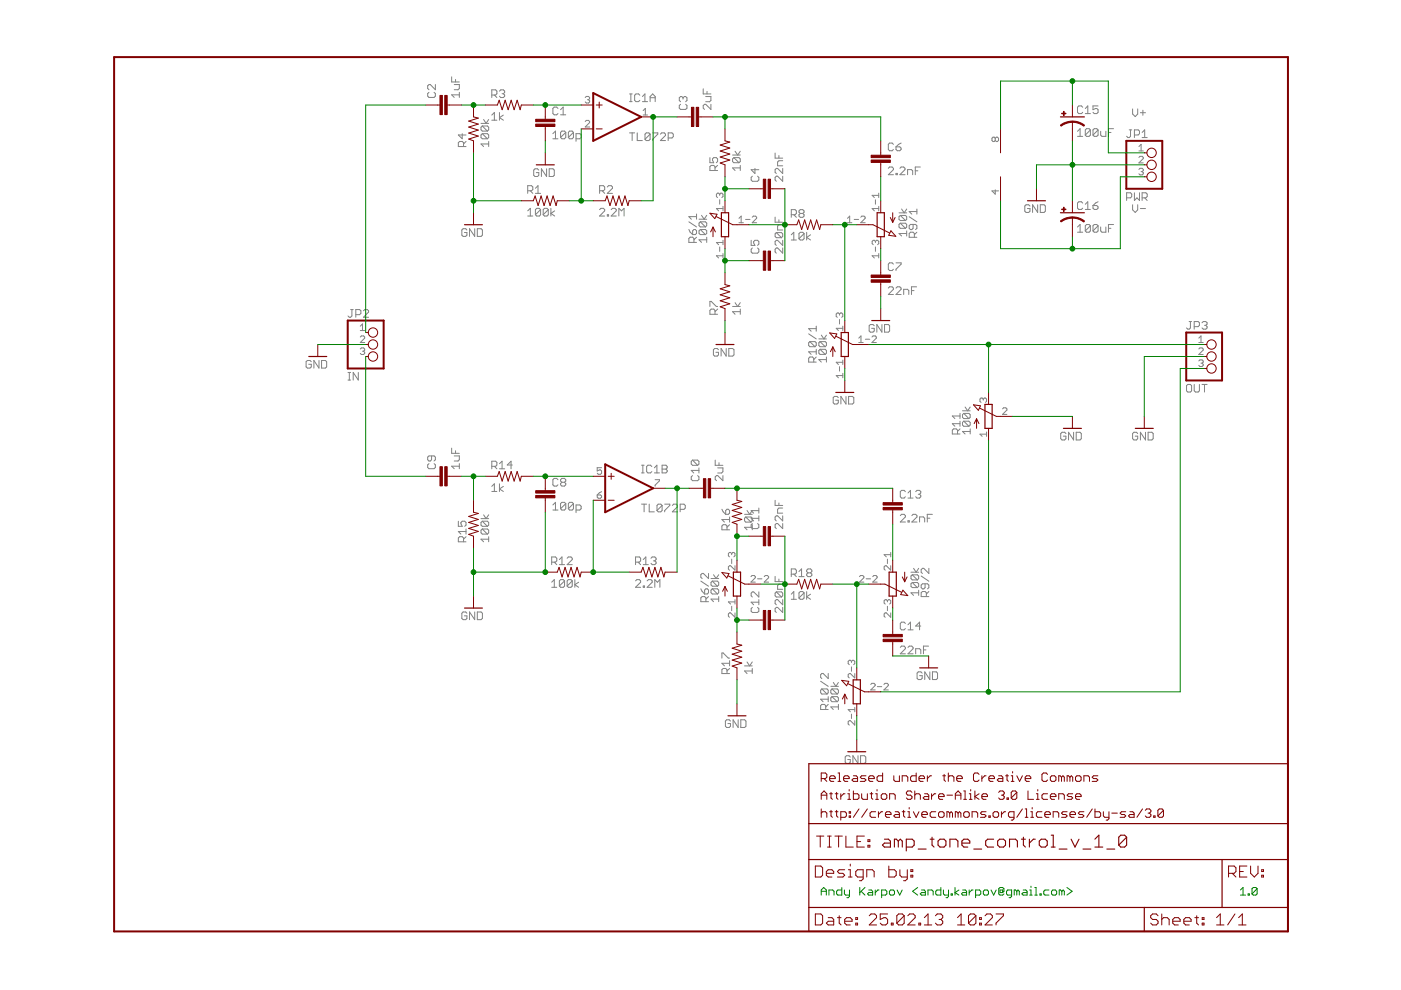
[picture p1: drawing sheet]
<?xml version="1.0" encoding="utf-8"?>
<!DOCTYPE eagle SYSTEM "eagle.dtd">
<!--
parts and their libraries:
SparkFun-Aesthetics: Licensing: CC v3.0 Share-Alike You are welcome to use this library for commercial purposes.
-->
<eagle version="6.4">
<drawing>
<settings>
<setting alwaysvectorfont="yes"/>
<setting verticaltext="up"/>
</settings>
<grid distance="0.1" unitdist="inch" unit="inch" style="lines" multiple="1" display="no" altdistance="0.01" altunitdist="inch" altunit="inch"/>
<schematic xreflabel="%F%N/%S.%C%R" xrefpart="/%S.%C%R">
<libraries>
<library name="SparkFun-Aesthetics">
<symbols>
<symbol name="LETTER_L">
<wire x1="0" y1="185.42" x2="248.92" y2="185.42" width="0.4064" layer="94"/>
<wire x1="248.92" y1="185.42" x2="248.92" y2="0" width="0.4064" layer="94"/>
<wire x1="0" y1="185.42" x2="0" y2="0" width="0.4064" layer="94"/>
<wire x1="0" y1="0" x2="248.92" y2="0" width="0.4064" layer="94"/>
</symbol>
<symbol name="DOCFIELD">
<wire x1="0" y1="0" x2="71.12" y2="0" width="0.254" layer="94"/>
<wire x1="101.6" y1="15.24" x2="87.63" y2="15.24" width="0.254" layer="94"/>
<wire x1="0" y1="0" x2="0" y2="5.08" width="0.254" layer="94"/>
<wire x1="0" y1="5.08" x2="71.12" y2="5.08" width="0.254" layer="94"/>
<wire x1="0" y1="5.08" x2="0" y2="15.24" width="0.254" layer="94"/>
<wire x1="101.6" y1="15.24" x2="101.6" y2="5.08" width="0.254" layer="94"/>
<wire x1="71.12" y1="5.08" x2="71.12" y2="0" width="0.254" layer="94"/>
<wire x1="71.12" y1="5.08" x2="87.63" y2="5.08" width="0.254" layer="94"/>
<wire x1="71.12" y1="0" x2="101.6" y2="0" width="0.254" layer="94"/>
<wire x1="87.63" y1="15.24" x2="87.63" y2="5.08" width="0.254" layer="94"/>
<wire x1="87.63" y1="15.24" x2="0" y2="15.24" width="0.254" layer="94"/>
<wire x1="87.63" y1="5.08" x2="101.6" y2="5.08" width="0.254" layer="94"/>
<wire x1="101.6" y1="5.08" x2="101.6" y2="0" width="0.254" layer="94"/>
<wire x1="0" y1="15.24" x2="0" y2="22.86" width="0.254" layer="94"/>
<wire x1="101.6" y1="35.56" x2="0" y2="35.56" width="0.254" layer="94"/>
<wire x1="101.6" y1="35.56" x2="101.6" y2="22.86" width="0.254" layer="94"/>
<wire x1="0" y1="22.86" x2="101.6" y2="22.86" width="0.254" layer="94"/>
<wire x1="0" y1="22.86" x2="0" y2="35.56" width="0.254" layer="94"/>
<wire x1="101.6" y1="22.86" x2="101.6" y2="15.24" width="0.254" layer="94"/>
<text x="1.27" y="1.27" size="2.54" layer="94" font="vector">Date:</text>
<text x="12.7" y="1.27" size="2.54" layer="94" font="vector">&gt;LAST_DATE_TIME</text>
<text x="72.39" y="1.27" size="2.54" layer="94" font="vector">Sheet:</text>
<text x="86.36" y="1.27" size="2.54" layer="94" font="vector">&gt;SHEET</text>
<text x="88.9" y="11.43" size="2.54" layer="94" font="vector">REV:</text>
<text x="1.524" y="17.78" size="2.54" layer="94" font="vector">TITLE:</text>
<text x="15.494" y="17.78" size="2.7432" layer="94" font="vector">&gt;DRAWING_NAME</text>
<text x="2.54" y="31.75" size="1.9304" layer="94">Released under the Creative Commons</text>
<text x="2.54" y="27.94" size="1.9304" layer="94">Attribution Share-Alike 3.0 License</text>
<text x="2.54" y="24.13" size="1.9304" layer="94">http://creativecommons.org/licenses/by-sa/3.0</text>
<text x="1.27" y="11.43" size="2.54" layer="94">Design by:</text>
</symbol>
<symbol name="DGND">
<wire x1="-1.905" y1="0" x2="1.905" y2="0" width="0.254" layer="94"/>
<text x="-2.54" y="-2.54" size="1.778" layer="96">&gt;VALUE</text>
<pin name="GND" x="0" y="2.54" visible="off" length="short" direction="sup" rot="R270"/>
</symbol>
</symbols>
<devicesets>
<deviceset name="FRAME-LETTER" prefix="FRAME">
<gates>
<gate name="G$1" symbol="LETTER_L" x="0" y="0"/>
<gate name="G$2" symbol="DOCFIELD" x="147.32" y="0" addlevel="must"/>
</gates>
<devices>
<device name="" package="CREATIVE_COMMONS">
<technologies>
<technology name=""/>
</technologies>
</device>
</devices>
</deviceset>
<deviceset name="GND" prefix="GND">
<gates>
<gate name="1" symbol="DGND" x="0" y="0"/>
</gates>
<devices>
<device name="">
<technologies>
<technology name=""/>
</technologies>
</device>
</devices>
</deviceset>
</devicesets>
</library>
<library name="linear">
<symbols>
<symbol name="OPAMP">
<wire x1="-5.08" y1="5.08" x2="-5.08" y2="-5.08" width="0.4064" layer="94"/>
<wire x1="-5.08" y1="-5.08" x2="5.08" y2="0" width="0.4064" layer="94"/>
<wire x1="5.08" y1="0" x2="-5.08" y2="5.08" width="0.4064" layer="94"/>
<wire x1="-3.81" y1="3.175" x2="-3.81" y2="1.905" width="0.1524" layer="94"/>
<wire x1="-4.445" y1="2.54" x2="-3.175" y2="2.54" width="0.1524" layer="94"/>
<wire x1="-4.445" y1="-2.54" x2="-3.175" y2="-2.54" width="0.1524" layer="94"/>
<text x="2.54" y="3.175" size="1.778" layer="95">&gt;NAME</text>
<text x="2.54" y="-5.08" size="1.778" layer="96">&gt;VALUE</text>
<pin name="-IN" x="-7.62" y="-2.54" visible="pad" length="short" direction="in"/>
<pin name="+IN" x="-7.62" y="2.54" visible="pad" length="short" direction="in"/>
<pin name="OUT" x="7.62" y="0" visible="pad" length="short" direction="out" rot="R180"/>
</symbol>
<symbol name="PWR+-">
<text x="1.27" y="3.175" size="0.8128" layer="93" rot="R90">V+</text>
<text x="1.27" y="-4.445" size="0.8128" layer="93" rot="R90">V-</text>
<pin name="V+" x="0" y="7.62" visible="pad" length="middle" direction="pwr" rot="R270"/>
<pin name="V-" x="0" y="-7.62" visible="pad" length="middle" direction="pwr" rot="R90"/>
</symbol>
</symbols>
<devicesets>
<deviceset name="TL072" prefix="IC">
<gates>
<gate name="A" symbol="OPAMP" x="15.24" y="10.16" swaplevel="1"/>
<gate name="B" symbol="OPAMP" x="15.24" y="-12.7" swaplevel="1"/>
<gate name="P" symbol="PWR+-" x="15.24" y="10.16" addlevel="request"/>
</gates>
<devices>
<device name="P" package="DIL08">
<connects>
<connect gate="A" pin="+IN" pad="3"/>
<connect gate="A" pin="-IN" pad="2"/>
<connect gate="A" pin="OUT" pad="1"/>
<connect gate="B" pin="+IN" pad="5"/>
<connect gate="B" pin="-IN" pad="6"/>
<connect gate="B" pin="OUT" pad="7"/>
<connect gate="P" pin="V+" pad="8"/>
<connect gate="P" pin="V-" pad="4"/>
</connects>
<technologies>
<technology name=""/>
</technologies>
</device>
<device name="D" package="SO08">
<connects>
<connect gate="A" pin="+IN" pad="3"/>
<connect gate="A" pin="-IN" pad="2"/>
<connect gate="A" pin="OUT" pad="1"/>
<connect gate="B" pin="+IN" pad="5"/>
<connect gate="B" pin="-IN" pad="6"/>
<connect gate="B" pin="OUT" pad="7"/>
<connect gate="P" pin="V+" pad="8"/>
<connect gate="P" pin="V-" pad="4"/>
</connects>
<technologies>
<technology name=""/>
</technologies>
</device>
</devices>
</deviceset>
</devicesets>
</library>
<library name="SparkFun-Passives">
<symbols>
<symbol name="RESISTOR">
<wire x1="-2.54" y1="0" x2="-2.159" y2="1.016" width="0.1524" layer="94"/>
<wire x1="-2.159" y1="1.016" x2="-1.524" y2="-1.016" width="0.1524" layer="94"/>
<wire x1="-1.524" y1="-1.016" x2="-0.889" y2="1.016" width="0.1524" layer="94"/>
<wire x1="-0.889" y1="1.016" x2="-0.254" y2="-1.016" width="0.1524" layer="94"/>
<wire x1="-0.254" y1="-1.016" x2="0.381" y2="1.016" width="0.1524" layer="94"/>
<wire x1="0.381" y1="1.016" x2="1.016" y2="-1.016" width="0.1524" layer="94"/>
<wire x1="1.016" y1="-1.016" x2="1.651" y2="1.016" width="0.1524" layer="94"/>
<wire x1="1.651" y1="1.016" x2="2.286" y2="-1.016" width="0.1524" layer="94"/>
<wire x1="2.286" y1="-1.016" x2="2.54" y2="0" width="0.1524" layer="94"/>
<text x="-3.81" y="1.4986" size="1.778" layer="95">&gt;NAME</text>
<text x="-3.81" y="-3.302" size="1.778" layer="96">&gt;VALUE</text>
<pin name="2" x="5.08" y="0" visible="off" length="short" direction="pas" swaplevel="1" rot="R180"/>
<pin name="1" x="-5.08" y="0" visible="off" length="short" direction="pas" swaplevel="1"/>
</symbol>
</symbols>
<devicesets>
<deviceset name="RESISTOR" prefix="R" uservalue="yes">
<gates>
<gate name="G$1" symbol="RESISTOR" x="0" y="0"/>
</gates>
<devices>
<device name="1206" package="1206">
<connects>
<connect gate="G$1" pin="1" pad="1"/>
<connect gate="G$1" pin="2" pad="2"/>
</connects>
<technologies>
<technology name=""/>
</technologies>
</device>
<device name="AXIAL-0.3" package="AXIAL-0.3">
<connects>
<connect gate="G$1" pin="1" pad="P$1"/>
<connect gate="G$1" pin="2" pad="P$2"/>
</connects>
<technologies>
<technology name=""/>
</technologies>
</device>
<device name="2010" package="R2010">
<connects>
<connect gate="G$1" pin="1" pad="1"/>
<connect gate="G$1" pin="2" pad="2"/>
</connects>
<technologies>
<technology name=""/>
</technologies>
</device>
<device name="0805-RES" package="0805">
<connects>
<connect gate="G$1" pin="1" pad="1"/>
<connect gate="G$1" pin="2" pad="2"/>
</connects>
<technologies>
<technology name=""/>
</technologies>
</device>
<device name="0603-RES" package="0603-RES">
<connects>
<connect gate="G$1" pin="1" pad="1"/>
<connect gate="G$1" pin="2" pad="2"/>
</connects>
<technologies>
<technology name=""/>
</technologies>
</device>
<device name="0402-RES" package="0402-RES">
<connects>
<connect gate="G$1" pin="1" pad="1"/>
<connect gate="G$1" pin="2" pad="2"/>
</connects>
<technologies>
<technology name=""/>
</technologies>
</device>
<device name="PTH-1/6W" package="1/6W-RES">
<connects>
<connect gate="G$1" pin="1" pad="1"/>
<connect gate="G$1" pin="2" pad="2"/>
</connects>
<technologies>
<technology name=""/>
</technologies>
</device>
<device name="2512" package="R2512">
<connects>
<connect gate="G$1" pin="1" pad="1"/>
<connect gate="G$1" pin="2" pad="2"/>
</connects>
<technologies>
<technology name=""/>
</technologies>
</device>
<device name="PTH-1/4W" package="AXIAL-0.4">
<connects>
<connect gate="G$1" pin="1" pad="P$1"/>
<connect gate="G$1" pin="2" pad="P$2"/>
</connects>
<technologies>
<technology name=""/>
</technologies>
</device>
<device name="PTH-1/2W" package="AXIAL-0.5">
<connects>
<connect gate="G$1" pin="1" pad="P$1"/>
<connect gate="G$1" pin="2" pad="P$2"/>
</connects>
<technologies>
<technology name=""/>
</technologies>
</device>
<device name="PTH-1W" package="AXIAL-0.6">
<connects>
<connect gate="G$1" pin="1" pad="P$1"/>
<connect gate="G$1" pin="2" pad="P$2"/>
</connects>
<technologies>
<technology name=""/>
</technologies>
</device>
<device name="PTH-2W" package="AXIAL-0.8">
<connects>
<connect gate="G$1" pin="1" pad="P$1"/>
<connect gate="G$1" pin="2" pad="P$2"/>
</connects>
<technologies>
<technology name=""/>
</technologies>
</device>
<device name="KIT" package="AXIAL-0.3-KIT">
<connects>
<connect gate="G$1" pin="1" pad="P$1"/>
<connect gate="G$1" pin="2" pad="P$2"/>
</connects>
<technologies>
<technology name=""/>
</technologies>
</device>
<device name="EZ" package="AXIAL-0.3EZ">
<connects>
<connect gate="G$1" pin="1" pad="P$1"/>
<connect gate="G$1" pin="2" pad="P$2"/>
</connects>
<technologies>
<technology name=""/>
</technologies>
</device>
</devices>
</deviceset>
</devicesets>
</library>
<library name="pot">
<symbols>
<symbol name="POT_EU-">
<wire x1="-0.762" y1="2.54" x2="-0.762" y2="-2.54" width="0.254" layer="94"/>
<wire x1="0.762" y1="-2.54" x2="0.762" y2="2.54" width="0.254" layer="94"/>
<wire x1="2.54" y1="0" x2="1.651" y2="0" width="0.1524" layer="94"/>
<wire x1="1.651" y1="0" x2="-1.8796" y2="1.7526" width="0.1524" layer="94"/>
<wire x1="0.762" y1="2.54" x2="-0.762" y2="2.54" width="0.254" layer="94"/>
<wire x1="-0.762" y1="-2.54" x2="0.762" y2="-2.54" width="0.254" layer="94"/>
<wire x1="-2.1597" y1="1.2939" x2="-3.1989" y2="2.4495" width="0.1524" layer="94"/>
<wire x1="-3.1989" y1="2.4495" x2="-1.7018" y2="2.2352" width="0.1524" layer="94"/>
<wire x1="-2.54" y1="-2.54" x2="-2.54" y2="-0.508" width="0.1524" layer="94"/>
<wire x1="-2.54" y1="-0.508" x2="-3.048" y2="-1.524" width="0.1524" layer="94"/>
<wire x1="-2.54" y1="-0.508" x2="-2.032" y2="-1.524" width="0.1524" layer="94"/>
<wire x1="-2.1597" y1="1.2939" x2="-1.7018" y2="2.2352" width="0.1524" layer="94"/>
<text x="-5.969" y="-3.81" size="1.778" layer="95" rot="R90">&gt;NAME</text>
<text x="-3.81" y="-3.81" size="1.778" layer="96" rot="R90">&gt;VALUE</text>
<pin name="A" x="0" y="-5.08" visible="pad" length="short" direction="pas" rot="R90"/>
<pin name="E" x="0" y="5.08" visible="pad" length="short" direction="pas" rot="R270"/>
<pin name="S" x="5.08" y="0" visible="pad" length="short" direction="pas" rot="R180"/>
</symbol>
</symbols>
<devicesets>
<deviceset name="3RP/1610G" prefix="R" uservalue="yes">
<gates>
<gate name="/1" symbol="POT_EU-" x="-5.08" y="0" addlevel="always"/>
<gate name="/2" symbol="POT_EU-" x="10.16" y="0" addlevel="always"/>
</gates>
<devices>
<device name="" package="3RP/1610G">
<connects>
<connect gate="/1" pin="A" pad="1-1"/>
<connect gate="/1" pin="E" pad="1-3"/>
<connect gate="/1" pin="S" pad="1-2"/>
<connect gate="/2" pin="A" pad="2-1"/>
<connect gate="/2" pin="E" pad="2-3"/>
<connect gate="/2" pin="S" pad="2-2"/>
</connects>
<technologies>
<technology name=""/>
</technologies>
</device>
</devices>
</deviceset>
<deviceset name="3RP/1610N" prefix="R" uservalue="yes">
<gates>
<gate name="G$1" symbol="POT_EU-" x="0" y="0"/>
</gates>
<devices>
<device name="" package="3RP/1610N">
<connects>
<connect gate="G$1" pin="A" pad="1"/>
<connect gate="G$1" pin="E" pad="3"/>
<connect gate="G$1" pin="S" pad="2"/>
</connects>
<technologies>
<technology name=""/>
</technologies>
</device>
</devices>
</deviceset>
</devicesets>
</library>
<library name="SparkFun-Capacitors">
<symbols>
<symbol name="CAP">
<wire x1="0" y1="2.54" x2="0" y2="2.032" width="0.1524" layer="94"/>
<wire x1="0" y1="0" x2="0" y2="0.508" width="0.1524" layer="94"/>
<text x="1.524" y="2.921" size="1.778" layer="95">&gt;NAME</text>
<text x="1.524" y="-2.159" size="1.778" layer="96">&gt;VALUE</text>
<rectangle x1="-2.032" y1="0.508" x2="2.032" y2="1.016" layer="94"/>
<rectangle x1="-2.032" y1="1.524" x2="2.032" y2="2.032" layer="94"/>
<pin name="1" x="0" y="5.08" visible="off" length="short" direction="pas" swaplevel="1" rot="R270"/>
<pin name="2" x="0" y="-2.54" visible="off" length="short" direction="pas" swaplevel="1" rot="R90"/>
</symbol>
<symbol name="CAP_POL">
<wire x1="-2.54" y1="0" x2="2.54" y2="0" width="0.254" layer="94"/>
<wire x1="0" y1="-1.016" x2="0" y2="-2.54" width="0.1524" layer="94"/>
<wire x1="0" y1="-1" x2="2.4892" y2="-1.8542" width="0.254" layer="94" curve="-37.878202" cap="flat"/>
<wire x1="-2.4669" y1="-1.8504" x2="0" y2="-1.0161" width="0.254" layer="94" curve="-37.376341" cap="flat"/>
<text x="1.016" y="0.635" size="1.778" layer="95">&gt;NAME</text>
<text x="1.016" y="-4.191" size="1.778" layer="96">&gt;VALUE</text>
<rectangle x1="-2.253" y1="0.668" x2="-1.364" y2="0.795" layer="94"/>
<rectangle x1="-1.872" y1="0.287" x2="-1.745" y2="1.176" layer="94"/>
<pin name="+" x="0" y="2.54" visible="off" length="short" direction="pas" swaplevel="1" rot="R270"/>
<pin name="-" x="0" y="-5.08" visible="off" length="short" direction="pas" swaplevel="1" rot="R90"/>
</symbol>
</symbols>
<devicesets>
<deviceset name="CAP" prefix="C" uservalue="yes">
<gates>
<gate name="G$1" symbol="CAP" x="0" y="0"/>
</gates>
<devices>
<device name="PTH" package="CAP-PTH-SMALL">
<connects>
<connect gate="G$1" pin="1" pad="1"/>
<connect gate="G$1" pin="2" pad="2"/>
</connects>
<technologies>
<technology name=""/>
</technologies>
</device>
<device name="PTH2" package="CAP-PTH-SMALL2">
<connects>
<connect gate="G$1" pin="1" pad="1"/>
<connect gate="G$1" pin="2" pad="2"/>
</connects>
<technologies>
<technology name=""/>
</technologies>
</device>
<device name="0805" package="0805">
<connects>
<connect gate="G$1" pin="1" pad="1"/>
<connect gate="G$1" pin="2" pad="2"/>
</connects>
<technologies>
<technology name=""/>
</technologies>
</device>
<device name="PTH3" package="CAP-PTH-LARGE">
<connects>
<connect gate="G$1" pin="1" pad="1"/>
<connect gate="G$1" pin="2" pad="2"/>
</connects>
<technologies>
<technology name=""/>
</technologies>
</device>
<device name="SMD" package="GRM43D">
<connects>
<connect gate="G$1" pin="1" pad="A"/>
<connect gate="G$1" pin="2" pad="C"/>
</connects>
<technologies>
<technology name=""/>
</technologies>
</device>
<device name="0603-CAP" package="0603-CAP">
<connects>
<connect gate="G$1" pin="1" pad="1"/>
<connect gate="G$1" pin="2" pad="2"/>
</connects>
<technologies>
<technology name=""/>
</technologies>
</device>
<device name="0402-CAP" package="0402-CAP">
<connects>
<connect gate="G$1" pin="1" pad="1"/>
<connect gate="G$1" pin="2" pad="2"/>
</connects>
<technologies>
<technology name=""/>
</technologies>
</device>
<device name="PTH1" package="CAP-PTH-5MM">
<connects>
<connect gate="G$1" pin="1" pad="1"/>
<connect gate="G$1" pin="2" pad="2"/>
</connects>
<technologies>
<technology name=""/>
</technologies>
</device>
<device name="_" package="AXIAL-5MM">
<connects>
<connect gate="G$1" pin="1" pad="P$1"/>
<connect gate="G$1" pin="2" pad="P$2"/>
</connects>
<technologies>
<technology name=""/>
</technologies>
</device>
<device name="1210" package="1210">
<connects>
<connect gate="G$1" pin="1" pad="1"/>
<connect gate="G$1" pin="2" pad="2"/>
</connects>
<technologies>
<technology name=""/>
</technologies>
</device>
<device name="1206" package="1206">
<connects>
<connect gate="G$1" pin="1" pad="1"/>
<connect gate="G$1" pin="2" pad="2"/>
</connects>
<technologies>
<technology name=""/>
</technologies>
</device>
<device name="ASMD" package="CTZ3">
<connects>
<connect gate="G$1" pin="1" pad="+"/>
<connect gate="G$1" pin="2" pad="-"/>
</connects>
<technologies>
<technology name=""/>
</technologies>
</device>
<device name="KIT" package="CAP-PTH-SMALL-KIT">
<connects>
<connect gate="G$1" pin="1" pad="1"/>
<connect gate="G$1" pin="2" pad="2"/>
</connects>
<technologies>
<technology name=""/>
</technologies>
</device>
<device name="EZ" package="CAP-PTH-SMALLEZ">
<connects>
<connect gate="G$1" pin="1" pad="1"/>
<connect gate="G$1" pin="2" pad="2"/>
</connects>
<technologies>
<technology name=""/>
</technologies>
</device>
</devices>
</deviceset>
<deviceset name="CAP_POL" prefix="C" uservalue="yes">
<gates>
<gate name="G$1" symbol="CAP_POL" x="0" y="0"/>
</gates>
<devices>
<device name="1206" package="EIA3216">
<connects>
<connect gate="G$1" pin="+" pad="A"/>
<connect gate="G$1" pin="-" pad="C"/>
</connects>
<technologies>
<technology name=""/>
</technologies>
</device>
<device name="3528" package="EIA3528">
<connects>
<connect gate="G$1" pin="+" pad="A"/>
<connect gate="G$1" pin="-" pad="C"/>
</connects>
<technologies>
<technology name=""/>
</technologies>
</device>
<device name="PTH1" package="CPOL-RADIAL-100UF-25V">
<connects>
<connect gate="G$1" pin="+" pad="1"/>
<connect gate="G$1" pin="-" pad="2"/>
</connects>
<technologies>
<technology name=""/>
</technologies>
</device>
<device name="PTH2" package="CPOL-RADIAL-10UF-25V">
<connects>
<connect gate="G$1" pin="+" pad="1"/>
<connect gate="G$1" pin="-" pad="2"/>
</connects>
<technologies>
<technology name=""/>
</technologies>
</device>
<device name="7343" package="EIA7343">
<connects>
<connect gate="G$1" pin="+" pad="A"/>
<connect gate="G$1" pin="-" pad="C"/>
</connects>
<technologies>
<technology name=""/>
</technologies>
</device>
<device name="G" package="PANASONIC_G">
<connects>
<connect gate="G$1" pin="+" pad="+"/>
<connect gate="G$1" pin="-" pad="-"/>
</connects>
<technologies>
<technology name=""/>
</technologies>
</device>
<device name="E" package="PANASONIC_E">
<connects>
<connect gate="G$1" pin="+" pad="+"/>
<connect gate="G$1" pin="-" pad="-"/>
</connects>
<technologies>
<technology name=""/>
</technologies>
</device>
<device name="C" package="PANASONIC_C">
<connects>
<connect gate="G$1" pin="+" pad="+"/>
<connect gate="G$1" pin="-" pad="-"/>
</connects>
<technologies>
<technology name=""/>
</technologies>
</device>
<device name="F80" package="NIPPON_F80">
<connects>
<connect gate="G$1" pin="+" pad="+"/>
<connect gate="G$1" pin="-" pad="-"/>
</connects>
<technologies>
<technology name=""/>
</technologies>
</device>
<device name="D" package="PANASONIC_D">
<connects>
<connect gate="G$1" pin="+" pad="+"/>
<connect gate="G$1" pin="-" pad="-"/>
</connects>
<technologies>
<technology name=""/>
</technologies>
</device>
<device name="PTH3" package="CPOL-RADIAL-1000UF-63V">
<connects>
<connect gate="G$1" pin="+" pad="1"/>
<connect gate="G$1" pin="-" pad="2"/>
</connects>
<technologies>
<technology name=""/>
</technologies>
</device>
<device name="PTH4" package="CPOL-RADIAL-1000UF-25V">
<connects>
<connect gate="G$1" pin="+" pad="1"/>
<connect gate="G$1" pin="-" pad="2"/>
</connects>
<technologies>
<technology name=""/>
</technologies>
</device>
<device name="SMD" package="VISHAY_C">
<connects>
<connect gate="G$1" pin="+" pad="+"/>
<connect gate="G$1" pin="-" pad="-"/>
</connects>
<technologies>
<technology name=""/>
</technologies>
</device>
<device name="H13" package="PANASONIC_H13">
<connects>
<connect gate="G$1" pin="+" pad="+"/>
<connect gate="G$1" pin="-" pad="-"/>
</connects>
<technologies>
<technology name=""/>
</technologies>
</device>
<device name="6032" package="EIA6032">
<connects>
<connect gate="G$1" pin="+" pad="P$1"/>
<connect gate="G$1" pin="-" pad="P$2"/>
</connects>
<technologies>
<technology name=""/>
</technologies>
</device>
<device name="EN_J2" package="EN_J2">
<connects>
<connect gate="G$1" pin="+" pad="+"/>
<connect gate="G$1" pin="-" pad="-"/>
</connects>
<technologies>
<technology name=""/>
</technologies>
</device>
<device name="3528-KIT" package="EIA3528-KIT">
<connects>
<connect gate="G$1" pin="+" pad="A"/>
<connect gate="G$1" pin="-" pad="C"/>
</connects>
<technologies>
<technology name=""/>
</technologies>
</device>
<device name="1206-KIT" package="EIA3216-KIT">
<connects>
<connect gate="G$1" pin="+" pad="A"/>
<connect gate="G$1" pin="-" pad="C"/>
</connects>
<technologies>
<technology name=""/>
</technologies>
</device>
</devices>
</deviceset>
</devicesets>
</library>
<library name="pinhead">
<symbols>
<symbol name="PINHD3">
<wire x1="-6.35" y1="-5.08" x2="1.27" y2="-5.08" width="0.4064" layer="94"/>
<wire x1="1.27" y1="-5.08" x2="1.27" y2="5.08" width="0.4064" layer="94"/>
<wire x1="1.27" y1="5.08" x2="-6.35" y2="5.08" width="0.4064" layer="94"/>
<wire x1="-6.35" y1="5.08" x2="-6.35" y2="-5.08" width="0.4064" layer="94"/>
<text x="-6.35" y="5.715" size="1.778" layer="95">&gt;NAME</text>
<text x="-6.35" y="-7.62" size="1.778" layer="96">&gt;VALUE</text>
<pin name="1" x="-2.54" y="2.54" visible="pad" length="short" direction="pas" function="dot"/>
<pin name="2" x="-2.54" y="0" visible="pad" length="short" direction="pas" function="dot"/>
<pin name="3" x="-2.54" y="-2.54" visible="pad" length="short" direction="pas" function="dot"/>
</symbol>
</symbols>
<devicesets>
<deviceset name="PINHD-1X3" prefix="JP" uservalue="yes">
<gates>
<gate name="A" symbol="PINHD3" x="0" y="0"/>
</gates>
<devices>
<device name="" package="1X03">
<connects>
<connect gate="A" pin="1" pad="1"/>
<connect gate="A" pin="2" pad="2"/>
<connect gate="A" pin="3" pad="3"/>
</connects>
<technologies>
<technology name=""/>
</technologies>
</device>
<device name="/90" package="1X03/90">
<connects>
<connect gate="A" pin="1" pad="1"/>
<connect gate="A" pin="2" pad="2"/>
<connect gate="A" pin="3" pad="3"/>
</connects>
<technologies>
<technology name=""/>
</technologies>
</device>
</devices>
</deviceset>
</devicesets>
</library>
</libraries>
<attributes>
</attributes>
<variantdefs>
</variantdefs>
<classes>
<class number="0" name="default" width="0" drill="0">
</class>
</classes>
<parts>
<part name="FRAME1" library="SparkFun-Aesthetics" deviceset="FRAME-LETTER" device=""/>
<part name="IC1" library="linear" deviceset="TL072" device="P"/>
<part name="R1" library="SparkFun-Passives" deviceset="RESISTOR" device="PTH-1/4W" value="100k"/>
<part name="R2" library="SparkFun-Passives" deviceset="RESISTOR" device="PTH-1/4W" value="2.2M"/>
<part name="R3" library="SparkFun-Passives" deviceset="RESISTOR" device="PTH-1/4W" value="1k"/>
<part name="R4" library="SparkFun-Passives" deviceset="RESISTOR" device="PTH-1/4W" value="100k"/>
<part name="R5" library="SparkFun-Passives" deviceset="RESISTOR" device="PTH-1/4W" value="10k"/>
<part name="R6" library="pot" deviceset="3RP/1610G" device="" value="100k"/>
<part name="R7" library="SparkFun-Passives" deviceset="RESISTOR" device="PTH-1/4W" value="1k"/>
<part name="R8" library="SparkFun-Passives" deviceset="RESISTOR" device="PTH-1/4W" value="10k"/>
<part name="R9" library="pot" deviceset="3RP/1610G" device="" value="100k"/>
<part name="R10" library="pot" deviceset="3RP/1610G" device="" value="100k"/>
<part name="R11" library="pot" deviceset="3RP/1610N" device="" value="100k"/>
<part name="C1" library="SparkFun-Capacitors" deviceset="CAP" device="PTH1" value="100p"/>
<part name="C2" library="SparkFun-Capacitors" deviceset="CAP" device="PTH3" value="1uF"/>
<part name="C3" library="SparkFun-Capacitors" deviceset="CAP" device="PTH3" value="2uF"/>
<part name="C4" library="SparkFun-Capacitors" deviceset="CAP" device="PTH1" value="22nF"/>
<part name="C5" library="SparkFun-Capacitors" deviceset="CAP" device="PTH1" value="220nF"/>
<part name="C6" library="SparkFun-Capacitors" deviceset="CAP" device="PTH1" value="2.2nF"/>
<part name="C7" library="SparkFun-Capacitors" deviceset="CAP" device="PTH3" value="22nF"/>
<part name="GND1" library="SparkFun-Aesthetics" deviceset="GND" device=""/>
<part name="GND2" library="SparkFun-Aesthetics" deviceset="GND" device=""/>
<part name="GND3" library="SparkFun-Aesthetics" deviceset="GND" device=""/>
<part name="GND4" library="SparkFun-Aesthetics" deviceset="GND" device=""/>
<part name="GND5" library="SparkFun-Aesthetics" deviceset="GND" device=""/>
<part name="GND6" library="SparkFun-Aesthetics" deviceset="GND" device=""/>
<part name="JP1" library="pinhead" deviceset="PINHD-1X3" device="" value="PWR"/>
<part name="JP2" library="pinhead" deviceset="PINHD-1X3" device="" value="IN"/>
<part name="JP3" library="pinhead" deviceset="PINHD-1X3" device="" value="OUT"/>
<part name="GND7" library="SparkFun-Aesthetics" deviceset="GND" device=""/>
<part name="GND8" library="SparkFun-Aesthetics" deviceset="GND" device=""/>
<part name="GND9" library="SparkFun-Aesthetics" deviceset="GND" device=""/>
<part name="R12" library="SparkFun-Passives" deviceset="RESISTOR" device="PTH-1/4W" value="100k"/>
<part name="R13" library="SparkFun-Passives" deviceset="RESISTOR" device="PTH-1/4W" value="2.2M"/>
<part name="R14" library="SparkFun-Passives" deviceset="RESISTOR" device="PTH-1/4W" value="1k"/>
<part name="R15" library="SparkFun-Passives" deviceset="RESISTOR" device="PTH-1/4W" value="100k"/>
<part name="R16" library="SparkFun-Passives" deviceset="RESISTOR" device="PTH-1/4W" value="10k"/>
<part name="R17" library="SparkFun-Passives" deviceset="RESISTOR" device="PTH-1/4W" value="1k"/>
<part name="R18" library="SparkFun-Passives" deviceset="RESISTOR" device="PTH-1/4W" value="10k"/>
<part name="C8" library="SparkFun-Capacitors" deviceset="CAP" device="PTH1" value="100p"/>
<part name="C9" library="SparkFun-Capacitors" deviceset="CAP" device="PTH3" value="1uF"/>
<part name="C10" library="SparkFun-Capacitors" deviceset="CAP" device="PTH3" value="2uF"/>
<part name="C11" library="SparkFun-Capacitors" deviceset="CAP" device="PTH1" value="22nF"/>
<part name="C12" library="SparkFun-Capacitors" deviceset="CAP" device="PTH1" value="220nF"/>
<part name="C13" library="SparkFun-Capacitors" deviceset="CAP" device="PTH1" value="2.2nF"/>
<part name="C14" library="SparkFun-Capacitors" deviceset="CAP" device="PTH3" value="22nF"/>
<part name="GND10" library="SparkFun-Aesthetics" deviceset="GND" device=""/>
<part name="GND11" library="SparkFun-Aesthetics" deviceset="GND" device=""/>
<part name="GND12" library="SparkFun-Aesthetics" deviceset="GND" device=""/>
<part name="GND13" library="SparkFun-Aesthetics" deviceset="GND" device=""/>
<part name="C15" library="SparkFun-Capacitors" deviceset="CAP_POL" device="PTH1" value="100uF"/>
<part name="C16" library="SparkFun-Capacitors" deviceset="CAP_POL" device="PTH1" value="100uF"/>
</parts>
<sheets>
<sheet>
<plain>
<text x="149.86" y="7.62" size="1.778" layer="91">Andy Karpov &lt;andy.karpov@gmail.com&gt;</text>
<text x="238.76" y="7.62" size="1.778" layer="91">1.0</text>
</plain>
<instances>
<instance part="FRAME1" gate="G$1" x="0" y="0"/>
<instance part="FRAME1" gate="G$2" x="147.32" y="0"/>
<instance part="IC1" gate="A" x="106.68" y="172.72"/>
<instance part="IC1" gate="B" x="109.22" y="93.98"/>
<instance part="IC1" gate="P" x="187.96" y="162.56"/>
<instance part="R1" gate="G$1" x="91.44" y="154.94"/>
<instance part="R2" gate="G$1" x="106.68" y="154.94"/>
<instance part="R3" gate="G$1" x="83.82" y="175.26"/>
<instance part="R4" gate="G$1" x="76.2" y="170.18" rot="R90"/>
<instance part="R5" gate="G$1" x="129.54" y="165.1" rot="R90"/>
<instance part="R6" gate="/1" x="129.54" y="149.86"/>
<instance part="R6" gate="/2" x="132.08" y="73.66"/>
<instance part="R7" gate="G$1" x="129.54" y="134.62" rot="R90"/>
<instance part="R8" gate="G$1" x="147.32" y="149.86"/>
<instance part="R9" gate="/1" x="162.56" y="149.86" rot="R180"/>
<instance part="R9" gate="/2" x="165.1" y="73.66" rot="R180"/>
<instance part="R10" gate="/1" x="154.94" y="124.46"/>
<instance part="R10" gate="/2" x="157.48" y="50.8"/>
<instance part="R11" gate="G$1" x="185.42" y="109.22"/>
<instance part="C1" gate="G$1" x="91.44" y="170.18"/>
<instance part="C2" gate="G$1" x="71.12" y="175.26" rot="R90"/>
<instance part="C3" gate="G$1" x="124.46" y="172.72" rot="R90"/>
<instance part="C4" gate="G$1" x="139.7" y="157.48" rot="R90"/>
<instance part="C5" gate="G$1" x="139.7" y="142.24" rot="R90"/>
<instance part="C6" gate="G$1" x="162.56" y="162.56"/>
<instance part="C7" gate="G$1" x="162.56" y="137.16"/>
<instance part="GND1" gate="1" x="91.44" y="162.56"/>
<instance part="GND2" gate="1" x="129.54" y="124.46"/>
<instance part="GND3" gate="1" x="162.56" y="129.54"/>
<instance part="GND4" gate="1" x="203.2" y="106.68"/>
<instance part="GND5" gate="1" x="154.94" y="114.3"/>
<instance part="GND6" gate="1" x="76.2" y="149.86"/>
<instance part="JP1" gate="A" x="220.98" y="162.56"/>
<instance part="JP2" gate="A" x="55.88" y="124.46"/>
<instance part="JP3" gate="A" x="233.68" y="121.92"/>
<instance part="GND7" gate="1" x="195.58" y="154.94"/>
<instance part="GND8" gate="1" x="218.44" y="106.68"/>
<instance part="GND9" gate="1" x="43.18" y="121.92"/>
<instance part="R12" gate="G$1" x="96.52" y="76.2"/>
<instance part="R13" gate="G$1" x="114.3" y="76.2"/>
<instance part="R14" gate="G$1" x="83.82" y="96.52"/>
<instance part="R15" gate="G$1" x="76.2" y="86.36" rot="R90"/>
<instance part="R16" gate="G$1" x="132.08" y="88.9" rot="R90"/>
<instance part="R17" gate="G$1" x="132.08" y="58.42" rot="R90"/>
<instance part="R18" gate="G$1" x="147.32" y="73.66"/>
<instance part="C8" gate="G$1" x="91.44" y="91.44"/>
<instance part="C9" gate="G$1" x="71.12" y="96.52" rot="R90"/>
<instance part="C10" gate="G$1" x="127" y="93.98" rot="R90"/>
<instance part="C11" gate="G$1" x="139.7" y="83.82" rot="R90"/>
<instance part="C12" gate="G$1" x="139.7" y="66.04" rot="R90"/>
<instance part="C13" gate="G$1" x="165.1" y="88.9"/>
<instance part="C14" gate="G$1" x="165.1" y="60.96"/>
<instance part="GND10" gate="1" x="76.2" y="68.58"/>
<instance part="GND11" gate="1" x="132.08" y="45.72"/>
<instance part="GND12" gate="1" x="157.48" y="38.1"/>
<instance part="GND13" gate="1" x="172.72" y="55.88"/>
<instance part="C15" gate="G$1" x="203.2" y="172.72"/>
<instance part="C16" gate="G$1" x="203.2" y="152.4"/>
</instances>
<busses>
</busses>
<nets>
<net name="N$1" class="0">
<segment>
<pinref part="IC1" gate="A" pin="-IN"/>
<wire x1="99.06" y1="170.18" x2="99.06" y2="154.94" width="0.2032" layer="91"/>
<pinref part="R2" gate="G$1" pin="1"/>
<wire x1="99.06" y1="154.94" x2="101.6" y2="154.94" width="0.2032" layer="91"/>
<pinref part="R1" gate="G$1" pin="2"/>
<wire x1="96.52" y1="154.94" x2="99.06" y2="154.94" width="0.2032" layer="91"/>
<junction x="99.06" y="154.94"/>
</segment>
</net>
<net name="N$2" class="0">
<segment>
<pinref part="R2" gate="G$1" pin="2"/>
<wire x1="111.76" y1="154.94" x2="114.3" y2="154.94" width="0.2032" layer="91"/>
<pinref part="IC1" gate="A" pin="OUT"/>
<wire x1="114.3" y1="154.94" x2="114.3" y2="172.72" width="0.2032" layer="91"/>
<junction x="114.3" y="172.72"/>
<pinref part="C3" gate="G$1" pin="1"/>
<wire x1="114.3" y1="172.72" x2="119.38" y2="172.72" width="0.2032" layer="91"/>
</segment>
</net>
<net name="N$3" class="0">
<segment>
<pinref part="C2" gate="G$1" pin="2"/>
<pinref part="R3" gate="G$1" pin="1"/>
<wire x1="73.66" y1="175.26" x2="76.2" y2="175.26" width="0.2032" layer="91"/>
<pinref part="R4" gate="G$1" pin="2"/>
<junction x="76.2" y="175.26"/>
<wire x1="76.2" y1="175.26" x2="78.74" y2="175.26" width="0.2032" layer="91"/>
</segment>
</net>
<net name="N$4" class="0">
<segment>
<pinref part="R3" gate="G$1" pin="2"/>
<pinref part="IC1" gate="A" pin="+IN"/>
<wire x1="88.9" y1="175.26" x2="91.44" y2="175.26" width="0.2032" layer="91"/>
<pinref part="C1" gate="G$1" pin="1"/>
<junction x="91.44" y="175.26"/>
<wire x1="91.44" y1="175.26" x2="99.06" y2="175.26" width="0.2032" layer="91"/>
</segment>
</net>
<net name="N$36" class="0">
<segment>
<pinref part="C3" gate="G$1" pin="2"/>
<pinref part="C6" gate="G$1" pin="1"/>
<wire x1="127" y1="172.72" x2="129.54" y2="172.72" width="0.2032" layer="91"/>
<wire x1="129.54" y1="172.72" x2="162.56" y2="172.72" width="0.2032" layer="91"/>
<wire x1="162.56" y1="172.72" x2="162.56" y2="167.64" width="0.2032" layer="91"/>
<pinref part="R5" gate="G$1" pin="2"/>
<wire x1="129.54" y1="170.18" x2="129.54" y2="172.72" width="0.2032" layer="91"/>
<junction x="129.54" y="172.72"/>
</segment>
</net>
<net name="N$33" class="0">
<segment>
<pinref part="R5" gate="G$1" pin="1"/>
<pinref part="R6" gate="/1" pin="E"/>
<wire x1="129.54" y1="160.02" x2="129.54" y2="157.48" width="0.2032" layer="91"/>
<pinref part="C4" gate="G$1" pin="1"/>
<wire x1="129.54" y1="157.48" x2="129.54" y2="154.94" width="0.2032" layer="91"/>
<wire x1="129.54" y1="157.48" x2="134.62" y2="157.48" width="0.2032" layer="91"/>
<junction x="129.54" y="157.48"/>
</segment>
</net>
<net name="N$8" class="0">
<segment>
<pinref part="R6" gate="/1" pin="A"/>
<pinref part="R7" gate="G$1" pin="2"/>
<wire x1="129.54" y1="144.78" x2="129.54" y2="142.24" width="0.2032" layer="91"/>
<pinref part="C5" gate="G$1" pin="1"/>
<wire x1="129.54" y1="142.24" x2="129.54" y2="139.7" width="0.2032" layer="91"/>
<wire x1="129.54" y1="142.24" x2="134.62" y2="142.24" width="0.2032" layer="91"/>
<junction x="129.54" y="142.24"/>
</segment>
</net>
<net name="N$31" class="0">
<segment>
<pinref part="C4" gate="G$1" pin="2"/>
<pinref part="C5" gate="G$1" pin="2"/>
<wire x1="142.24" y1="157.48" x2="142.24" y2="149.86" width="0.2032" layer="91"/>
<pinref part="R8" gate="G$1" pin="1"/>
<junction x="142.24" y="149.86"/>
<wire x1="142.24" y1="149.86" x2="142.24" y2="142.24" width="0.2032" layer="91"/>
<pinref part="R6" gate="/1" pin="S"/>
<wire x1="134.62" y1="149.86" x2="142.24" y2="149.86" width="0.2032" layer="91"/>
</segment>
</net>
<net name="N$10" class="0">
<segment>
<pinref part="R8" gate="G$1" pin="2"/>
<pinref part="R9" gate="/1" pin="S"/>
<wire x1="152.4" y1="149.86" x2="154.94" y2="149.86" width="0.2032" layer="91"/>
<pinref part="R10" gate="/1" pin="E"/>
<wire x1="154.94" y1="149.86" x2="157.48" y2="149.86" width="0.2032" layer="91"/>
<wire x1="154.94" y1="149.86" x2="154.94" y2="129.54" width="0.2032" layer="91"/>
<junction x="154.94" y="149.86"/>
</segment>
</net>
<net name="N$11" class="0">
<segment>
<pinref part="C6" gate="G$1" pin="2"/>
<pinref part="R9" gate="/1" pin="A"/>
<wire x1="162.56" y1="160.02" x2="162.56" y2="154.94" width="0.2032" layer="91"/>
</segment>
</net>
<net name="N$12" class="0">
<segment>
<pinref part="R9" gate="/1" pin="E"/>
<pinref part="C7" gate="G$1" pin="1"/>
<wire x1="162.56" y1="144.78" x2="162.56" y2="142.24" width="0.2032" layer="91"/>
</segment>
</net>
<net name="N$13" class="0">
<segment>
<pinref part="R10" gate="/1" pin="S"/>
<pinref part="R11" gate="G$1" pin="E"/>
<wire x1="160.02" y1="124.46" x2="185.42" y2="124.46" width="0.2032" layer="91"/>
<wire x1="185.42" y1="124.46" x2="185.42" y2="114.3" width="0.2032" layer="91"/>
<pinref part="JP3" gate="A" pin="1"/>
<wire x1="185.42" y1="124.46" x2="231.14" y2="124.46" width="0.2032" layer="91"/>
<junction x="185.42" y="124.46"/>
</segment>
</net>
<net name="GND" class="0">
<segment>
<pinref part="C1" gate="G$1" pin="2"/>
<pinref part="GND1" gate="1" pin="GND"/>
<wire x1="91.44" y1="167.64" x2="91.44" y2="165.1" width="0.2032" layer="91"/>
</segment>
<segment>
<pinref part="R7" gate="G$1" pin="1"/>
<pinref part="GND2" gate="1" pin="GND"/>
<wire x1="129.54" y1="129.54" x2="129.54" y2="127" width="0.2032" layer="91"/>
</segment>
<segment>
<pinref part="C7" gate="G$1" pin="2"/>
<pinref part="GND3" gate="1" pin="GND"/>
<wire x1="162.56" y1="134.62" x2="162.56" y2="132.08" width="0.2032" layer="91"/>
</segment>
<segment>
<pinref part="R11" gate="G$1" pin="S"/>
<pinref part="GND4" gate="1" pin="GND"/>
<wire x1="190.5" y1="109.22" x2="203.2" y2="109.22" width="0.2032" layer="91"/>
</segment>
<segment>
<pinref part="R10" gate="/1" pin="A"/>
<pinref part="GND5" gate="1" pin="GND"/>
<wire x1="154.94" y1="119.38" x2="154.94" y2="116.84" width="0.2032" layer="91"/>
</segment>
<segment>
<pinref part="R4" gate="G$1" pin="1"/>
<wire x1="76.2" y1="165.1" x2="76.2" y2="154.94" width="0.2032" layer="91"/>
<pinref part="R1" gate="G$1" pin="1"/>
<wire x1="76.2" y1="154.94" x2="86.36" y2="154.94" width="0.2032" layer="91"/>
<pinref part="GND6" gate="1" pin="GND"/>
<wire x1="76.2" y1="154.94" x2="76.2" y2="152.4" width="0.2032" layer="91"/>
<junction x="76.2" y="154.94"/>
</segment>
<segment>
<pinref part="GND7" gate="1" pin="GND"/>
<wire x1="195.58" y1="157.48" x2="195.58" y2="162.56" width="0.2032" layer="91"/>
<pinref part="JP1" gate="A" pin="2"/>
<wire x1="195.58" y1="162.56" x2="203.2" y2="162.56" width="0.2032" layer="91"/>
<pinref part="C15" gate="G$1" pin="-"/>
<wire x1="203.2" y1="162.56" x2="218.44" y2="162.56" width="0.2032" layer="91"/>
<wire x1="203.2" y1="167.64" x2="203.2" y2="162.56" width="0.2032" layer="91"/>
<pinref part="C16" gate="G$1" pin="+"/>
<wire x1="203.2" y1="162.56" x2="203.2" y2="154.94" width="0.2032" layer="91"/>
<junction x="203.2" y="162.56"/>
</segment>
<segment>
<pinref part="JP3" gate="A" pin="2"/>
<pinref part="GND8" gate="1" pin="GND"/>
<wire x1="231.14" y1="121.92" x2="218.44" y2="121.92" width="0.2032" layer="91"/>
<wire x1="218.44" y1="121.92" x2="218.44" y2="109.22" width="0.2032" layer="91"/>
</segment>
<segment>
<pinref part="R15" gate="G$1" pin="1"/>
<pinref part="GND10" gate="1" pin="GND"/>
<wire x1="76.2" y1="81.28" x2="76.2" y2="76.2" width="0.2032" layer="91"/>
<pinref part="R12" gate="G$1" pin="1"/>
<wire x1="76.2" y1="76.2" x2="76.2" y2="71.12" width="0.2032" layer="91"/>
<wire x1="91.44" y1="76.2" x2="76.2" y2="76.2" width="0.2032" layer="91"/>
<pinref part="C8" gate="G$1" pin="2"/>
<wire x1="91.44" y1="88.9" x2="91.44" y2="76.2" width="0.2032" layer="91"/>
<junction x="91.44" y="76.2"/>
<junction x="76.2" y="76.2"/>
</segment>
<segment>
<pinref part="R17" gate="G$1" pin="1"/>
<pinref part="GND11" gate="1" pin="GND"/>
<wire x1="132.08" y1="53.34" x2="132.08" y2="48.26" width="0.2032" layer="91"/>
</segment>
<segment>
<pinref part="R10" gate="/2" pin="A"/>
<pinref part="GND12" gate="1" pin="GND"/>
<wire x1="157.48" y1="45.72" x2="157.48" y2="40.64" width="0.2032" layer="91"/>
</segment>
<segment>
<pinref part="C14" gate="G$1" pin="2"/>
<pinref part="GND13" gate="1" pin="GND"/>
<wire x1="165.1" y1="58.42" x2="172.72" y2="58.42" width="0.2032" layer="91"/>
</segment>
<segment>
<pinref part="GND9" gate="1" pin="GND"/>
<pinref part="JP2" gate="A" pin="2"/>
<wire x1="43.18" y1="124.46" x2="53.34" y2="124.46" width="0.2032" layer="91"/>
</segment>
</net>
<net name="V+" class="0">
<segment>
<pinref part="JP1" gate="A" pin="1"/>
<wire x1="218.44" y1="165.1" x2="210.82" y2="165.1" width="0.2032" layer="91"/>
<wire x1="210.82" y1="165.1" x2="210.82" y2="180.34" width="0.2032" layer="91"/>
<pinref part="IC1" gate="P" pin="V+"/>
<wire x1="210.82" y1="180.34" x2="203.2" y2="180.34" width="0.2032" layer="91"/>
<wire x1="203.2" y1="180.34" x2="187.96" y2="180.34" width="0.2032" layer="91"/>
<wire x1="187.96" y1="180.34" x2="187.96" y2="170.18" width="0.2032" layer="91"/>
<label x="215.9" y="172.72" size="1.778" layer="95"/>
<pinref part="C15" gate="G$1" pin="+"/>
<wire x1="203.2" y1="175.26" x2="203.2" y2="180.34" width="0.2032" layer="91"/>
<junction x="203.2" y="180.34"/>
</segment>
</net>
<net name="V-" class="0">
<segment>
<pinref part="IC1" gate="P" pin="V-"/>
<wire x1="187.96" y1="154.94" x2="187.96" y2="144.78" width="0.2032" layer="91"/>
<wire x1="187.96" y1="144.78" x2="203.2" y2="144.78" width="0.2032" layer="91"/>
<wire x1="203.2" y1="144.78" x2="213.36" y2="144.78" width="0.2032" layer="91"/>
<wire x1="213.36" y1="144.78" x2="213.36" y2="160.02" width="0.2032" layer="91"/>
<pinref part="JP1" gate="A" pin="3"/>
<wire x1="213.36" y1="160.02" x2="218.44" y2="160.02" width="0.2032" layer="91"/>
<label x="215.9" y="152.4" size="1.778" layer="95"/>
<pinref part="C16" gate="G$1" pin="-"/>
<wire x1="203.2" y1="147.32" x2="203.2" y2="144.78" width="0.2032" layer="91"/>
<junction x="203.2" y="144.78"/>
</segment>
</net>
<net name="N$5" class="0">
<segment>
<pinref part="C9" gate="G$1" pin="1"/>
<pinref part="JP2" gate="A" pin="3"/>
<wire x1="53.34" y1="121.92" x2="53.34" y2="96.52" width="0.2032" layer="91"/>
<wire x1="53.34" y1="96.52" x2="66.04" y2="96.52" width="0.2032" layer="91"/>
</segment>
</net>
<net name="N$15" class="0">
<segment>
<pinref part="C9" gate="G$1" pin="2"/>
<pinref part="R14" gate="G$1" pin="1"/>
<wire x1="73.66" y1="96.52" x2="76.2" y2="96.52" width="0.2032" layer="91"/>
<pinref part="R15" gate="G$1" pin="2"/>
<wire x1="76.2" y1="96.52" x2="78.74" y2="96.52" width="0.2032" layer="91"/>
<wire x1="76.2" y1="91.44" x2="76.2" y2="96.52" width="0.2032" layer="91"/>
<junction x="76.2" y="96.52"/>
</segment>
</net>
<net name="N$18" class="0">
<segment>
<pinref part="R14" gate="G$1" pin="2"/>
<pinref part="IC1" gate="B" pin="+IN"/>
<wire x1="88.9" y1="96.52" x2="91.44" y2="96.52" width="0.2032" layer="91"/>
<pinref part="C8" gate="G$1" pin="1"/>
<junction x="91.44" y="96.52"/>
<wire x1="91.44" y1="96.52" x2="101.6" y2="96.52" width="0.2032" layer="91"/>
</segment>
</net>
<net name="N$20" class="0">
<segment>
<pinref part="IC1" gate="B" pin="-IN"/>
<pinref part="R12" gate="G$1" pin="2"/>
<wire x1="101.6" y1="91.44" x2="101.6" y2="76.2" width="0.2032" layer="91"/>
<pinref part="R13" gate="G$1" pin="1"/>
<wire x1="101.6" y1="76.2" x2="109.22" y2="76.2" width="0.2032" layer="91"/>
<junction x="101.6" y="76.2"/>
</segment>
</net>
<net name="N$21" class="0">
<segment>
<pinref part="IC1" gate="B" pin="OUT"/>
<pinref part="C10" gate="G$1" pin="1"/>
<wire x1="116.84" y1="93.98" x2="119.38" y2="93.98" width="0.2032" layer="91"/>
<pinref part="R13" gate="G$1" pin="2"/>
<wire x1="119.38" y1="93.98" x2="121.92" y2="93.98" width="0.2032" layer="91"/>
<wire x1="119.38" y1="76.2" x2="119.38" y2="93.98" width="0.2032" layer="91"/>
<junction x="119.38" y="93.98"/>
</segment>
</net>
<net name="N$22" class="0">
<segment>
<pinref part="C10" gate="G$1" pin="2"/>
<pinref part="R16" gate="G$1" pin="2"/>
<wire x1="129.54" y1="93.98" x2="132.08" y2="93.98" width="0.2032" layer="91"/>
<pinref part="C13" gate="G$1" pin="1"/>
<wire x1="132.08" y1="93.98" x2="165.1" y2="93.98" width="0.2032" layer="91"/>
<junction x="132.08" y="93.98"/>
</segment>
</net>
<net name="N$23" class="0">
<segment>
<pinref part="C13" gate="G$1" pin="2"/>
<pinref part="R9" gate="/2" pin="A"/>
<wire x1="165.1" y1="86.36" x2="165.1" y2="78.74" width="0.2032" layer="91"/>
</segment>
</net>
<net name="N$24" class="0">
<segment>
<pinref part="R16" gate="G$1" pin="1"/>
<pinref part="R6" gate="/2" pin="E"/>
<wire x1="132.08" y1="83.82" x2="132.08" y2="78.74" width="0.2032" layer="91"/>
<pinref part="C11" gate="G$1" pin="1"/>
<wire x1="132.08" y1="83.82" x2="134.62" y2="83.82" width="0.2032" layer="91"/>
<junction x="132.08" y="83.82"/>
</segment>
</net>
<net name="N$17" class="0">
<segment>
<pinref part="R6" gate="/2" pin="A"/>
<pinref part="R17" gate="G$1" pin="2"/>
<wire x1="132.08" y1="68.58" x2="132.08" y2="66.04" width="0.2032" layer="91"/>
<pinref part="C12" gate="G$1" pin="1"/>
<wire x1="132.08" y1="66.04" x2="132.08" y2="63.5" width="0.2032" layer="91"/>
<wire x1="132.08" y1="66.04" x2="134.62" y2="66.04" width="0.2032" layer="91"/>
<junction x="132.08" y="66.04"/>
</segment>
</net>
<net name="N$30" class="0">
<segment>
<pinref part="C11" gate="G$1" pin="2"/>
<pinref part="R18" gate="G$1" pin="1"/>
<wire x1="142.24" y1="83.82" x2="142.24" y2="73.66" width="0.2032" layer="91"/>
<pinref part="C12" gate="G$1" pin="2"/>
<wire x1="142.24" y1="73.66" x2="142.24" y2="66.04" width="0.2032" layer="91"/>
<pinref part="R6" gate="/2" pin="S"/>
<wire x1="137.16" y1="73.66" x2="142.24" y2="73.66" width="0.2032" layer="91"/>
<junction x="142.24" y="73.66"/>
</segment>
</net>
<net name="N$41" class="0">
<segment>
<pinref part="R18" gate="G$1" pin="2"/>
<pinref part="R9" gate="/2" pin="S"/>
<wire x1="152.4" y1="73.66" x2="157.48" y2="73.66" width="0.2032" layer="91"/>
<pinref part="R10" gate="/2" pin="E"/>
<wire x1="157.48" y1="73.66" x2="160.02" y2="73.66" width="0.2032" layer="91"/>
<wire x1="157.48" y1="73.66" x2="157.48" y2="55.88" width="0.2032" layer="91"/>
<junction x="157.48" y="73.66"/>
</segment>
</net>
<net name="N$28" class="0">
<segment>
<pinref part="R9" gate="/2" pin="E"/>
<pinref part="C14" gate="G$1" pin="1"/>
<wire x1="165.1" y1="68.58" x2="165.1" y2="66.04" width="0.2032" layer="91"/>
</segment>
</net>
<net name="N$43" class="0">
<segment>
<pinref part="R10" gate="/2" pin="S"/>
<wire x1="162.56" y1="50.8" x2="185.42" y2="50.8" width="0.2032" layer="91"/>
<wire x1="185.42" y1="50.8" x2="226.06" y2="50.8" width="0.2032" layer="91"/>
<wire x1="226.06" y1="50.8" x2="226.06" y2="119.38" width="0.2032" layer="91"/>
<pinref part="JP3" gate="A" pin="3"/>
<wire x1="226.06" y1="119.38" x2="231.14" y2="119.38" width="0.2032" layer="91"/>
<pinref part="R11" gate="G$1" pin="A"/>
<wire x1="185.42" y1="104.14" x2="185.42" y2="50.8" width="0.2032" layer="91"/>
<junction x="185.42" y="50.8"/>
</segment>
</net>
<net name="N$14" class="0">
<segment>
<pinref part="JP2" gate="A" pin="1"/>
<wire x1="53.34" y1="127" x2="53.34" y2="175.26" width="0.2032" layer="91"/>
<pinref part="C2" gate="G$1" pin="1"/>
<wire x1="53.34" y1="175.26" x2="66.04" y2="175.26" width="0.2032" layer="91"/>
</segment>
</net>
</nets>
</sheet>
</sheets>
</schematic>
</drawing>
</eagle>
